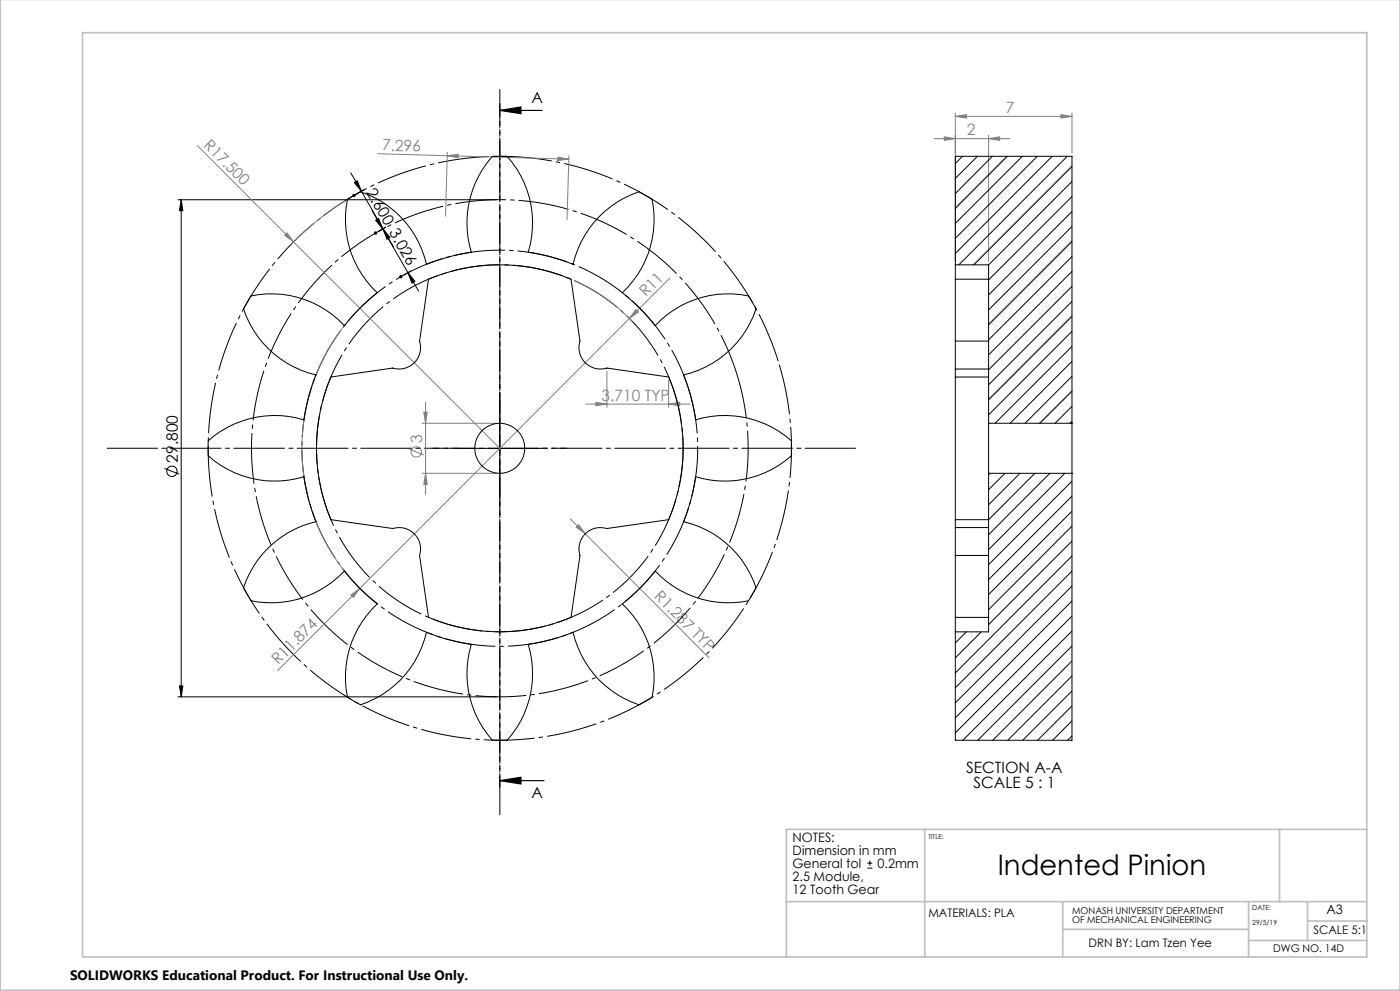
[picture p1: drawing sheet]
<svg xmlns="http://www.w3.org/2000/svg" width="420mm" height="297mm" viewBox="0 0 420 297" stroke-linecap="round" stroke-linejoin="round" font-family="sans-serif">
<g fill="none" stroke="#808080" stroke-width=".3">
<path d="M286.6 34.9l3.3-.5v1zM286.6 33.9v44.4M286.6 34.9h35M318.3 34.4l3.3 .5-3.3 .5zM321.6 33.9v12M59.2 43.7l28.9 28.8M113.3 46.1l57.3 1.6M134.2 46.7l3.3-.5-.1 1.1zM134.2 45.6l-.5 19.2M167.4 47.1l3.2 .6-3.3 .4zM170.7 46.7l-.6 19.1M280.2 41.6h22.7"/>
<path d="M283.3 41l3.3 .6-3.3 .4zM296.6 41.6l3.3-.6v1zM296.6 40.5v37.8M86.1 69.8l2 2.7-2.7-2zM88.1 72.5l61.8 61.9M103.4 60.3l-4.6 3-4.3 3.4-7.2 6.5M102.7 98.4a59.4 59.4 0 0 0 6 78.7M172.2 84.1a54.9 54.9 0 0 1 17.3 12.1M190.8 92.8l.7 .7-2.7 2zM201 83.3l-117.7 117.7M182.1 111.3v10.8M200.6 114v8.1"/>
<path d="M122.7 134.5l4.4 1.8M126.6 126.9h22.3M127.1 123.5h1.1l-.5 3.4zM127.7 120.5v27.7M175.7 121.1h31.2M178.8 120.6l3.3 .5-3.3 .5zM200.6 121.1l3.3-.5v1zM126.6 141.8h22.3M127.7 141.8l.5 3.4h-1.1zM171.1 155.5l4.5 4.5M172.9 158l.7-.7 2 2.7zM175.6 160l37.1 37.2"/>
<path d="M105.3 178.3l2.7-1.9-2 2.6z"/>
<circle cx="124.9" cy="135.4" r="1.55"/>
</g>
<g fill="none" stroke="#000" stroke-width=".3">
<path d="M53.4 59.9h95.5M54.4 59.9l.5 3.2h-1.1zM54.4 59.9v148.9M105.2 51.8l3.2 5.5M105.7 58.6h1M105.8 58.2l.7 .7M106.2 58.1v1M106.3 54.7l.9-.5 1.2 3.1zM106.5 58.2l-.7 .7M108.4 57.3l6.5 11.3M109.3 56.8l-2.3 1.3M111.6 63.1l3.2 5.5"/>
<path d="M112.2 69.8h1M112.3 69.5l.7 .7M112.7 69.4v.9M112.7 66l.9-.5 1.2 3.1zM113 69.5l-.7 .7M114.8 68.6l7.6 13.1M114.9 68.6l2.1 2.6-.9 .5zM114.9 68.6l3.2 5.4M115.7 68l-2.1 1.4 2.1-1.3M119.7 82.9h1.1M119.9 82.6l.7 .7M120.3 82.4v1"/>
<path d="M120.6 82.6l-.7 .7M122.4 81.7l3.2 5.5M122.4 81.7l2.1 2.6-.9 .5zM123.2 81.2l-2.1 1.2M137.4 134.4h25M149.9 121.8v25.1M49.4 140.4l4.4 1.7M53.4 208.8h95.5M53.8 205.6h1.1l-.5 3.2zM260.2 258.7h1.5M260.9 257.9v1.5M260.2 260.2h1.5"/>
<circle cx="51.6" cy="141.3" r="1.56"/>
</g>
<path d="M149.9 33.1l6.4-1v2zM149.9 33.1h12.7M149.9 234l6.4-1.1v2zM149.9 234h13.3" fill="none" stroke="#000" stroke-width=".35"/>
<path d="M202.5 118.3a55 55 0 0 0-92.1-22.2 55 55 0 0 0 25.3 91.4 55 55 0 0 0 67.6-66.5l-.8-2.7" fill="none" stroke="#000" stroke-width=".3" stroke-dasharray="15.2 1.3 1.3 1.3" stroke-dashoffset="6.3" stroke-linecap="butt"/>
<path d="M221.2 112.6a74.5 74.5 0 0 0-124.8-30 74.5 74.5 0 0 0 34.3 123.7 74.5 74.5 0 0 0 91.5-90l-1-3.7" fill="none" stroke="#000" stroke-width=".3" stroke-dasharray="15.2 1.3 1.3 1.3" stroke-dashoffset="2.2" stroke-linecap="butt"/>
<path d="M206.7 117a59.4 59.4 0 0 0-99.5-23.9 59.4 59.4 0 0 0 27.4 98.6 59.4 59.4 0 0 0 73-71.7l-.9-3" fill="none" stroke="#000" stroke-width=".3" stroke-dasharray="15.2 1.3 1.3 1.3" stroke-dashoffset="2.1" stroke-linecap="butt"/>
<path d="M233.6 108.8a87.5 87.5 0 0 0-146.6-35.2 87.5 87.5 0 0 0 40.3 145.3 87.5 87.5 0 0 0 107.6-105.7l-1.3-4.4" fill="none" stroke="#000" stroke-width=".3" stroke-dasharray="15.2 1.3 1.3 1.3" stroke-dashoffset="-.6" stroke-linecap="butt"/>
<path d="M137.4 134.3h-7.5M149.9 121.8v-7.5M162.4 134.3h7.5M149.9 146.8v7.5" fill="none" stroke="#000" stroke-width=".3" stroke-dasharray="15.2 1.3 1.3 1.3" stroke-dashoffset="13.4"/>
<path d="M149.9 31.1v204.8" fill="none" stroke="#000" stroke-width=".35" stroke-dasharray="6.3 1.3 1.3 1.3 1.3 1.3" stroke-dashoffset="2.3"/>
<path d="M256.7 134.3h-224.5" fill="none" stroke="#000" stroke-width=".3" stroke-dasharray="15.2 1.3 1.3 1.3" stroke-dashoffset=".2"/>
<path d="M149.9 26.8v217.4" fill="none" stroke="#000" stroke-width=".3" stroke-dasharray="15.2 1.3 1.3 1.3" stroke-dashoffset="3.7"/>
<path d="M301.8 46.8l-15.2 15.3M321.6 49.5l-29.9 29.9M321.6 72l-25 24.9M321.6 94.4l-25 25M321.6 116.9l-10 10" fill="none" stroke="#c0c0c0" stroke-width=".3"/>
<path d="M.1 -.1v296.9h419.9M24.8 9.8h385.2v277h-385.2zM277.4 248.6v38.2M383.9 248.6v21.6M410 248.6h-174.1v38.2M235.9 270.2h174.1M318.8 270.2v16.6M318.8 278.5h55.8M374.6 270.2v16.6M392.3 270.2v11.7M392.3 276h17.8M374.6 281.9h35.4" fill="none" stroke="#c0c0c0" stroke-width=".5"/>
<g fill="#000">
<path d="M149.9 33.1l6.4-1v2zM149.9 234l6.4-1.1v2z"/>
<path d="M106.3 54.7l.9-.5 1.2 3.1zM114.9 68.6l2.1 2.6-.9 .5z"/>
<path d="M112.7 66l.9-.5 1.2 3.1zM122.4 81.7l2.1 2.6-.9 .5z"/>
<path d="M53.8 205.6h1.1l-.5 3.2zM54.4 59.9l.5 3.2h-1.1z"/>
</g>
<g fill="#808080">
<path d="M86.1 69.8l2 2.7-2.7-2z"/>
<path d="M190.8 92.8l.7 .7-2.7 2z"/>
<path d="M105.3 178.3l2.6-1.9-1.9 2.6z"/>
<path d="M172.9 158l.7-.7 2 2.7z"/>
<path d="M296.6 41.6l3.3-.6v1zM283.3 41l3.3 .6-3.3 .4z"/>
<path d="M200.6 121.1l3.3-.5v1zM178.8 120.6l3.3 .5-3.3 .5z"/>
<path d="M286.6 34.9l3.3-.5v1zM318.3 34.4l3.3 .5-3.3 .5z"/>
<path d="M127.1 123.5h1.1l-.5 3.4zM127.7 141.8l.5 3.4h-1.1z"/>
<path d="M134.2 46.7l3.3-.5-.1 1.1zM167.4 47.1l3.2 .6-3.3 .4z"/>
</g>
<g fill="none" stroke="#000" stroke-width=".3">
<path d="M104.2 59.7l4-2.2a30.1 30.1 0 0 1 19.8 21.7 59.7 59.7 0 0 1 13.4-3.6 30 30 0 0 1 6.3-28.7h4.5a29.9 29.9 0 0 1 6.3 28.7 59.7 59.7 0 0 1 13.4 3.6 30.1 30.1 0 0 1 19.8-21.7l3.9 2.2a30 30 0 0 1-8.9 28 61.3 61.3 0 0 1 9.9 9.9 29.9 29.9 0 0 1 27.9-8.9l2.3 3.9a30 30 0 0 1-21.7 19.8 58.3 58.3 0 0 1 3.6 13.4 30 30 0 0 1 28.7 6.3v4.5a30 30 0 0 1-28.7 6.3 58.3 58.3 0 0 1-3.6 13.4 30.1 30.1 0 0 1 21.7 19.8l-2.3 4a29.9 29.9 0 0 1-27.9-9 59.3 59.3 0 0 1-9.9 9.9 29.9 29.9 0 0 1 8.9 28l-3.9 2.2a30 30 0 0 1-19.8-21.7 59.7 59.7 0 0 1-13.4 3.6 30 30 0 0 1-6.3 28.7h-4.5a30.2 30.2 0 0 1-6.3-28.7 59.7 59.7 0 0 1-13.4-3.6 30.1 30.1 0 0 1-19.8 21.7l-4-2.2a30 30 0 0 1 9-28 57.3 57.3 0 0 1-9.9-9.9 30.2 30.2 0 0 1-28 9l-2.2-4a30 30 0 0 1 21.7-19.8 56 56 0 0 1-3.6-13.4 30 30 0 0 1-28.7-6.3v-4.5a29.9 29.9 0 0 1 28.7-6.3 56 56 0 0 1 3.6-13.4 30.1 30.1 0 0 1-21.7-19.8l2.2-3.9a30 30 0 0 1 28 8.9 59.3 59.3 0 0 1 9.9-9.9 29.9 29.9 0 0 1-9-28zM288.7 46.8l-2.1 2.2M293.2 46.8l-6.6 6.7M297.7 46.8l-11.1 11.2M302.2 46.8l-15.6 15.7M306.7 46.8l-20.1 20.2M311.2 46.8l-24.6 24.6M315.7 46.8l-29.1 29.1M320.2 46.8l-32.5 32.6M321.6 49.9l-29.4 29.5M321.6 54.4l-25 25M321.6 58.9l-25 25"/>
<path d="M286.6 79.4v4.3M286.6 79.4h10v47.5M286.6 79.4v-32.6h35v80.1M321.6 63.4l-25 25M321.6 67.9l-25 25M321.6 72.4l-25 25M321.6 76.9l-25 24.9M128.6 83.7a55.2 55.2 0 0 1 42.7 0l2.7 18.5a6.4 6.4 0 0 0 8.1 8.1l18.5 2.7a54.8 54.8 0 0 1 0 42.7l-18.5 2.7a6.4 6.4 0 0 0-8.1 8.1l-2.7 18.5a54.8 54.8 0 0 1-42.7 0l-2.7-18.5a6.4 6.4 0 0 0-8.1-8.1l-18.5-2.7a54.8 54.8 0 0 1 0-42.7l18.5-2.7a6.4 6.4 0 0 0 8.1-8.1zM286.6 83.7v18.5M286.6 83.7h10M321.6 81.3l-25 25.1M321.6 85.8l-25 25"/>
<path d="M321.6 90.3l-25 25M321.6 94.8l-25 25M321.6 99.3l-25 25M286.6 102.2v8.4M286.6 113v42.7M286.6 110.6h10M286.6 110.6v2.4M286.6 102.2h10M286.6 113h10M321.6 103.8l-23.1 23.1M321.6 108.3l-18.6 18.6M321.6 112.8l-14.1 14.1"/>
<path d="M321.6 117.3l-9.6 9.6M296.6 126.9v14.9M296.6 126.9h25M321.6 126.9v14.9M321.6 121.8l-5.1 5.1M321.6 126.3l-.6 .6M286.6 158.1v8.4M286.6 158.1h10M286.6 155.7v2.4M296.6 141.8v47.6h-10M296.6 141.8h25M297 141.8l-.4 .5"/>
<path d="M301.5 141.8l-4.9 5M306 141.8l-9.4 9.5M310.5 141.8l-13.9 13.9h-10M315 141.8l-18.4 18.4M319.4 141.8l-22.8 22.9M321.6 144.2l-25 25M321.6 148.7l-25 25M321.6 153.2l-25 25M321.6 157.7l-25 25M321.6 141.8v80.1h-35v-32.5M286.6 166.5v18.5M286.6 166.5h10"/>
<path d="M321.6 162.2l-25 25M321.6 166.6l-35 35.1M321.6 171.2l-35 35M321.6 175.6l-35 35M286.6 185v4.4M286.6 185h10M289.9 189.4l-3.3 3.3M294.4 189.4l-7.8 7.8M321.6 180.1l-35 35M321.6 184.6l-35 35M321.6 189.1l-32.7 32.8M321.6 193.6l-28.3 28.3"/>
<path d="M321.6 198.1l-23.8 23.8M321.6 202.6l-19.3 19.3M321.6 207.1l-14.8 14.8M321.6 211.6l-10.3 10.3M321.6 216l-5.8 5.9M321.6 220.6l-1.3 1.3"/>
<circle cx="149.9" cy="134.4" r="7.5"/>
</g>
<text font-size="8.5" x="299.3" y="262.1">Indented Pinion</text>
<g font-size="4.7">
<text x="159.5" y="30.9">A</text>
<text x="109.8" y="57.6" transform="rotate(60 109.8 57.6)">2.600 3.026</text>
<text x="53.4" y="138.7" transform="rotate(-90 53.4 138.7)">29.800</text>
<text x="289.9" y="231.7">SECTION A-A</text>
<text x="159.5" y="239.3">A</text>
<text x="292" y="236.2">SCALE 5 : 1</text>
</g>
<g font-size="4.7" fill="#808080">
<text x="301.8" y="33.8">7</text>
<text x="290" y="40.5">2</text>
<text x="60.9" y="43.8" transform="rotate(45 60.9 43.8)">R17.500</text>
<text x="114.6" y="45.1" transform="rotate(2 114.6 45.1)">7.296</text>
<text x="193.7" y="89.2" transform="rotate(-45 193.7 89.2)">R11</text>
<text x="180.5" y="120.1">3.710 TYP</text>
<text x="126.6" y="132.9" transform="rotate(-90 126.6 132.9)">3</text>
<text x="196.1" y="179.1" transform="rotate(45 196.1 179.1)">R1.287 TYP</text>
<text x="83.5" y="199.4" transform="rotate(-45 83.5 199.4)">R11.874</text>
</g>
<text font-size="4.1" x="21" y="293.7">SOLIDWORKS Educational Product. For Instructional Use Only.</text>
<g font-size="3.9">
<text x="237.8" y="252.4">NOTES:</text>
<text x="237.8" y="256.3">Dimension in mm</text>
<text x="237.8" y="260.1">General tol</text>
<text x="263.3" y="260.1">0.2mm</text>
<text x="237.8" y="264">2.5 Module,</text>
<text x="237.8" y="267.9">12 Tooth Gear</text>
<text x="398" y="273.9">A3</text>
</g>
<g font-size="3.5">
<text x="278.5" y="275">MATERIALS: PLA</text>
<text x="394" y="279.8">SCALE 5:1</text>
<text x="326.5" y="283.8">DRN BY: Lam Tzen Yee</text>
</g>
<text font-size="3.2" x="382" y="285.4">DWG NO. 14D</text>
<g font-size="2.8">
<text x="321.6" y="273.9">MONASH UNIVERSITY DEPARTMENT</text>
<text x="321.6" y="276.8">OF MECHANICAL ENGINEERING</text>
</g>
<g font-size="2.1">
<text x="375.7" y="272.8">DATE:</text>
<text x="375.7" y="277.1">29/5/19</text>
</g>
<text font-size="2" x="278.5" y="251.4">TITLE:</text>
</svg>
